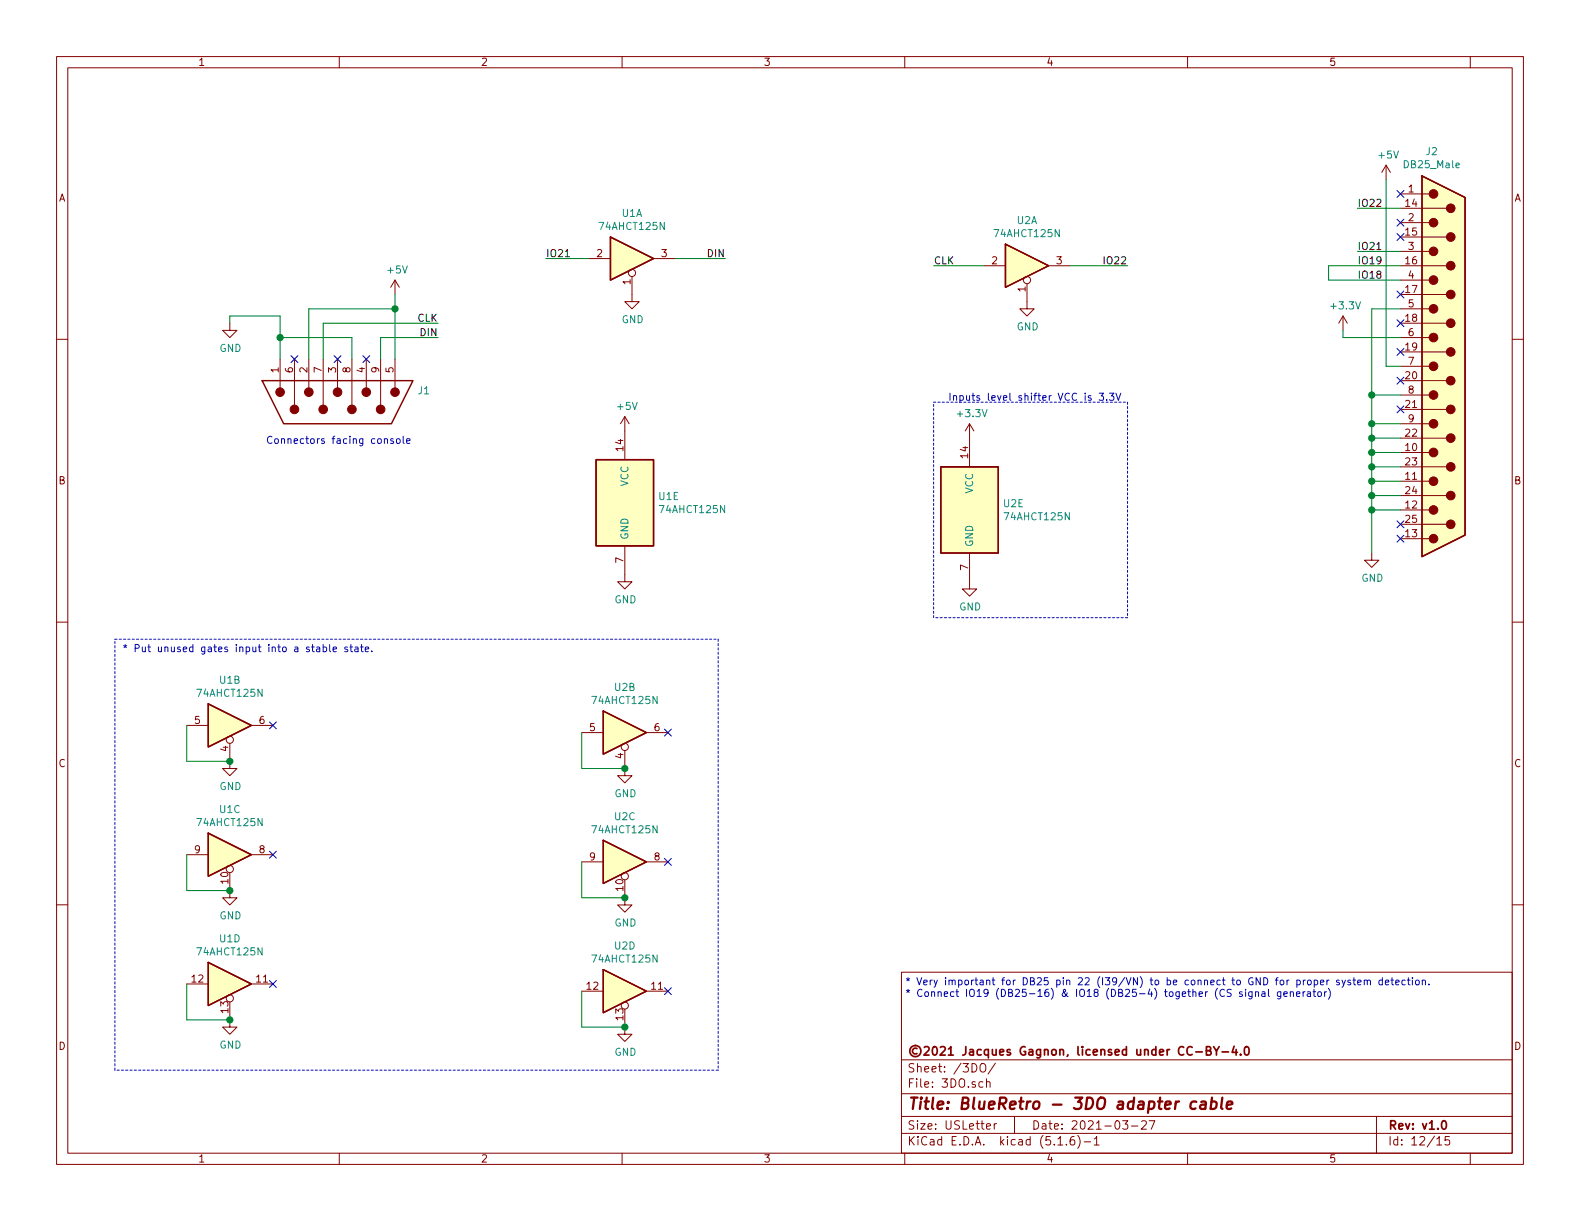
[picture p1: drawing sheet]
EESchema Schematic File Version 4
EELAYER 30 0
EELAYER END
$Descr USLetter 11000 8500
encoding utf-8
Sheet 12 15
Title "BlueRetro - 3DO adapter cable"
Date "2021-03-27"
Rev "v1.0"
Comp "©2021 Jacques Gagnon, licensed under CC-BY-4.0"
Comment1 ""
Comment2 ""
Comment3 ""
Comment4 ""
$EndDescr
$Comp
L 74xx:74LS125 U?
U 1 1
P 4400 1800
AR Path="/5F127084/606156F5" Ref="U?"  Part="1" 
AR Path="/5F1E85DD/606156F5" Ref="U?"  Part="1" 
AR Path="/605F894D/606156F5" Ref="U1"  Part="1" 
F 0 "U1" H 4400 2117 50  0000 C CNN
F 1 "74AHCT125N" H 4400 2026 50  0000 C CNN
F 2 "" H 4400 1800 50  0001 C CNN
F 3 "http://www.ti.com/lit/gpn/sn74LS125" H 4400 1800 50  0001 C CNN
	1    4400 1800
	1    0    0    -1  
$EndComp
$Comp
L 74xx:74LS125 U?
U 1 1
P 7150 1850
AR Path="/5F127084/6061570D" Ref="U?"  Part="1" 
AR Path="/5F1E85DD/6061570D" Ref="U?"  Part="1" 
AR Path="/605F894D/6061570D" Ref="U2"  Part="1" 
F 0 "U2" H 7150 2167 50  0000 C CNN
F 1 "74AHCT125N" H 7150 2076 50  0000 C CNN
F 2 "" H 7150 1850 50  0001 C CNN
F 3 "http://www.ti.com/lit/gpn/sn74LS125" H 7150 1850 50  0001 C CNN
	1    7150 1850
	1    0    0    -1  
$EndComp
$Comp
L 74xx:74LS125 U?
U 5 1
P 6750 3550
AR Path="/5F127084/60615725" Ref="U?"  Part="5" 
AR Path="/5F1E85DD/60615725" Ref="U?"  Part="5" 
AR Path="/605F894D/60615725" Ref="U2"  Part="5" 
F 0 "U2" H 6980 3596 50  0000 L CNN
F 1 "74AHCT125N" H 6980 3505 50  0000 L CNN
F 2 "" H 6750 3550 50  0001 C CNN
F 3 "http://www.ti.com/general/docs/suppproductinfo.tsp?distId=10&gotoUrl=http%3A%2F%2Fwww.ti.com%2Flit%2Fgpn%2Fsn74ahct125" H 6750 3550 50  0001 C CNN
	5    6750 3550
	1    0    0    -1  
$EndComp
$Comp
L 74xx:74LS125 U?
U 5 1
P 4350 3500
AR Path="/5F127084/6061572B" Ref="U?"  Part="5" 
AR Path="/5F1E85DD/6061572B" Ref="U?"  Part="5" 
AR Path="/605F894D/6061572B" Ref="U1"  Part="5" 
F 0 "U1" H 4580 3546 50  0000 L CNN
F 1 "74AHCT125N" H 4580 3455 50  0000 L CNN
F 2 "" H 4350 3500 50  0001 C CNN
F 3 "http://www.ti.com/general/docs/suppproductinfo.tsp?distId=10&gotoUrl=http%3A%2F%2Fwww.ti.com%2Flit%2Fgpn%2Fsn74ahct125" H 4350 3500 50  0001 C CNN
	5    4350 3500
	1    0    0    -1  
$EndComp
$Comp
L power:GND #PWR?
U 1 1
P 7150 2100
AR Path="/5F127084/6061573D" Ref="#PWR?"  Part="1" 
AR Path="/5F1E85DD/6061573D" Ref="#PWR?"  Part="1" 
AR Path="/605F894D/6061573D" Ref="#PWR?"  Part="1" 
F 0 "#PWR?" H 7150 1850 50  0001 C CNN
F 1 "GND" H 7155 1927 50  0000 C CNN
F 2 "" H 7150 2100 50  0001 C CNN
F 3 "" H 7150 2100 50  0001 C CNN
	1    7150 2100
	1    0    0    -1  
$EndComp
$Comp
L power:GND #PWR?
U 1 1
P 4400 2050
AR Path="/5F127084/60615755" Ref="#PWR?"  Part="1" 
AR Path="/5F1E85DD/60615755" Ref="#PWR?"  Part="1" 
AR Path="/605F894D/60615755" Ref="#PWR?"  Part="1" 
F 0 "#PWR?" H 4400 1800 50  0001 C CNN
F 1 "GND" H 4405 1877 50  0000 C CNN
F 2 "" H 4400 2050 50  0001 C CNN
F 3 "" H 4400 2050 50  0001 C CNN
	1    4400 2050
	1    0    0    -1  
$EndComp
$Comp
L power:GND #PWR?
U 1 1
P 6750 4050
AR Path="/5F127084/60615761" Ref="#PWR?"  Part="1" 
AR Path="/5F1E85DD/60615761" Ref="#PWR?"  Part="1" 
AR Path="/605F894D/60615761" Ref="#PWR?"  Part="1" 
F 0 "#PWR?" H 6750 3800 50  0001 C CNN
F 1 "GND" H 6755 3877 50  0000 C CNN
F 2 "" H 6750 4050 50  0001 C CNN
F 3 "" H 6750 4050 50  0001 C CNN
	1    6750 4050
	1    0    0    -1  
$EndComp
$Comp
L power:GND #PWR?
U 1 1
P 4350 4000
AR Path="/5F127084/60615767" Ref="#PWR?"  Part="1" 
AR Path="/5F1E85DD/60615767" Ref="#PWR?"  Part="1" 
AR Path="/605F894D/60615767" Ref="#PWR?"  Part="1" 
F 0 "#PWR?" H 4350 3750 50  0001 C CNN
F 1 "GND" H 4355 3827 50  0000 C CNN
F 2 "" H 4350 4000 50  0001 C CNN
F 3 "" H 4350 4000 50  0001 C CNN
	1    4350 4000
	1    0    0    -1  
$EndComp
$Comp
L power:+3.3V #PWR?
U 1 1
P 6750 3050
AR Path="/5F127084/6061576D" Ref="#PWR?"  Part="1" 
AR Path="/5F1E85DD/6061576D" Ref="#PWR?"  Part="1" 
AR Path="/605F894D/6061576D" Ref="#PWR?"  Part="1" 
F 0 "#PWR?" H 6750 2900 50  0001 C CNN
F 1 "+3.3V" H 6765 3223 50  0000 C CNN
F 2 "" H 6750 3050 50  0001 C CNN
F 3 "" H 6750 3050 50  0001 C CNN
	1    6750 3050
	1    0    0    -1  
$EndComp
$Comp
L power:+5V #PWR?
U 1 1
P 4350 3000
AR Path="/5F127084/60615773" Ref="#PWR?"  Part="1" 
AR Path="/5F1E85DD/60615773" Ref="#PWR?"  Part="1" 
AR Path="/605F894D/60615773" Ref="#PWR?"  Part="1" 
F 0 "#PWR?" H 4350 2850 50  0001 C CNN
F 1 "+5V" H 4365 3173 50  0000 C CNN
F 2 "" H 4350 3000 50  0001 C CNN
F 3 "" H 4350 3000 50  0001 C CNN
	1    4350 3000
	1    0    0    -1  
$EndComp
Wire Notes Line
	6500 4300 6500 2800
Wire Notes Line
	6500 2800 7850 2800
Wire Notes Line
	7850 2800 7850 4300
Wire Notes Line
	7850 4300 6500 4300
Text Notes 6600 2800 0    50   ~ 0
Inputs level shifter VCC is 3.3V
Wire Wire Line
	4700 1800 5050 1800
Wire Wire Line
	6850 1850 6500 1850
Wire Wire Line
	7450 1850 7850 1850
$Comp
L Connector:DB25_Male J?
U 1 1
P 10050 2550
AR Path="/5F127084/606157E6" Ref="J?"  Part="1" 
AR Path="/5F1E85DD/606157E6" Ref="J?"  Part="1" 
AR Path="/5F2C5C0D/606157E6" Ref="J?"  Part="1" 
AR Path="/605F894D/606157E6" Ref="J2"  Part="1" 
F 0 "J2" H 9968 1058 50  0000 C CNN
F 1 "DB25_Male" H 9968 1149 50  0000 C CNN
F 2 "" H 10050 2550 50  0001 C CNN
F 3 " ~" H 10050 2550 50  0001 C CNN
	1    10050 2550
	1    0    0    1   
$EndComp
Wire Wire Line
	9450 1750 9750 1750
$Comp
L power:+5V #PWR?
U 1 1
P 9650 1250
AR Path="/5F127084/606157EE" Ref="#PWR?"  Part="1" 
AR Path="/5F1E85DD/606157EE" Ref="#PWR?"  Part="1" 
AR Path="/5F2C5C0D/606157EE" Ref="#PWR?"  Part="1" 
AR Path="/605F894D/606157EE" Ref="#PWR?"  Part="1" 
F 0 "#PWR?" H 9650 1100 50  0001 C CNN
F 1 "+5V" H 9665 1423 50  0000 C CNN
F 2 "" H 9650 1250 50  0001 C CNN
F 3 "" H 9650 1250 50  0001 C CNN
	1    9650 1250
	1    0    0    -1  
$EndComp
$Comp
L power:GND #PWR?
U 1 1
P 9550 3850
AR Path="/5F127084/606157F4" Ref="#PWR?"  Part="1" 
AR Path="/5F1E85DD/606157F4" Ref="#PWR?"  Part="1" 
AR Path="/5F2C5C0D/606157F4" Ref="#PWR?"  Part="1" 
AR Path="/605F894D/606157F4" Ref="#PWR?"  Part="1" 
F 0 "#PWR?" H 9550 3600 50  0001 C CNN
F 1 "GND" H 9555 3677 50  0000 C CNN
F 2 "" H 9550 3850 50  0001 C CNN
F 3 "" H 9550 3850 50  0001 C CNN
	1    9550 3850
	1    0    0    -1  
$EndComp
Wire Wire Line
	9750 2150 9550 2150
Wire Wire Line
	9750 2950 9550 2950
Wire Wire Line
	9650 1250 9650 2550
Wire Wire Line
	9650 2550 9750 2550
$Comp
L power:+3.3V #PWR?
U 1 1
P 9350 2300
AR Path="/5F127084/606157FE" Ref="#PWR?"  Part="1" 
AR Path="/5F1E85DD/606157FE" Ref="#PWR?"  Part="1" 
AR Path="/5F2C5C0D/606157FE" Ref="#PWR?"  Part="1" 
AR Path="/605F894D/606157FE" Ref="#PWR?"  Part="1" 
F 0 "#PWR?" H 9350 2150 50  0001 C CNN
F 1 "+3.3V" H 9365 2473 50  0000 C CNN
F 2 "" H 9350 2300 50  0001 C CNN
F 3 "" H 9350 2300 50  0001 C CNN
	1    9350 2300
	1    0    0    -1  
$EndComp
Text Label 9450 1850 0    50   ~ 0
IO19
Text Label 9450 1750 0    50   ~ 0
IO21
Text Label 9450 1450 0    50   ~ 0
IO22
Wire Wire Line
	9350 2350 9350 2300
Wire Wire Line
	9350 2350 9750 2350
Text Label 9450 1950 0    50   ~ 0
IO18
Wire Wire Line
	9550 2150 9550 2750
Wire Wire Line
	9550 3850 9550 3550
Connection ~ 9550 2950
Wire Wire Line
	9750 2750 9550 2750
Connection ~ 9550 2750
Wire Wire Line
	9550 2750 9550 2950
Wire Wire Line
	9750 1450 9450 1450
NoConn ~ 9750 3750
NoConn ~ 9750 1550
NoConn ~ 9750 1650
NoConn ~ 9750 2250
NoConn ~ 9750 2450
NoConn ~ 9750 2650
NoConn ~ 9750 2850
Wire Wire Line
	9750 3150 9550 3150
Connection ~ 9550 3150
Wire Wire Line
	9750 3250 9550 3250
Connection ~ 9550 3250
Wire Wire Line
	9550 3250 9550 3150
Wire Wire Line
	9750 3450 9550 3450
Connection ~ 9550 3450
Wire Wire Line
	9550 3450 9550 3350
NoConn ~ 9750 1350
NoConn ~ 9750 3650
Wire Wire Line
	9550 2950 9550 3050
$Comp
L Connector_Gaming:Atari_SEGA_DE9 J1
U 1 1
P 2350 2800
F 0 "J1" V 2268 3355 50  0000 L CNN
F 1 "Atari_SEGA_DE9" V 2313 3355 50  0001 L CNN
F 2 "" H 2350 2800 50  0001 C CNN
F 3 " ~" H 2350 2800 50  0001 C CNN
	1    2350 2800
	0    1    1    0   
$EndComp
Text Notes 1850 3100 0    50   ~ 0
Connectors facing console
Wire Wire Line
	4100 1800 3800 1800
NoConn ~ 9750 2050
Connection ~ 1600 7100
Wire Wire Line
	1300 7100 1600 7100
Wire Wire Line
	1300 6850 1300 7100
Connection ~ 1600 6200
Wire Wire Line
	1300 6200 1300 5950
Wire Wire Line
	1600 6200 1300 6200
Connection ~ 1600 5300
Wire Wire Line
	1300 5300 1300 5050
Wire Wire Line
	1600 5300 1300 5300
Connection ~ 4350 5350
Wire Wire Line
	4050 5350 4050 5100
Wire Wire Line
	4350 5350 4050 5350
Connection ~ 4350 6250
Wire Wire Line
	4050 6250 4050 6000
Wire Wire Line
	4350 6250 4050 6250
Connection ~ 4350 7150
Wire Wire Line
	4050 7150 4050 6900
Wire Wire Line
	4350 7150 4050 7150
NoConn ~ 1900 6850
NoConn ~ 1900 5950
NoConn ~ 1900 5050
NoConn ~ 4650 5100
NoConn ~ 4650 6000
NoConn ~ 4650 6900
$Comp
L power:GND #PWR?
U 1 1
P 1600 6200
AR Path="/5F127084/6061575B" Ref="#PWR?"  Part="1" 
AR Path="/5F1E85DD/6061575B" Ref="#PWR?"  Part="1" 
AR Path="/605F894D/6061575B" Ref="#PWR?"  Part="1" 
F 0 "#PWR?" H 1600 5950 50  0001 C CNN
F 1 "GND" H 1605 6027 50  0000 C CNN
F 2 "" H 1600 6200 50  0001 C CNN
F 3 "" H 1600 6200 50  0001 C CNN
	1    1600 6200
	1    0    0    -1  
$EndComp
$Comp
L power:GND #PWR?
U 1 1
P 1600 7100
AR Path="/5F127084/6061574F" Ref="#PWR?"  Part="1" 
AR Path="/5F1E85DD/6061574F" Ref="#PWR?"  Part="1" 
AR Path="/605F894D/6061574F" Ref="#PWR?"  Part="1" 
F 0 "#PWR?" H 1600 6850 50  0001 C CNN
F 1 "GND" H 1605 6927 50  0000 C CNN
F 2 "" H 1600 7100 50  0001 C CNN
F 3 "" H 1600 7100 50  0001 C CNN
	1    1600 7100
	1    0    0    -1  
$EndComp
$Comp
L power:GND #PWR?
U 1 1
P 1600 5300
AR Path="/5F127084/60615749" Ref="#PWR?"  Part="1" 
AR Path="/5F1E85DD/60615749" Ref="#PWR?"  Part="1" 
AR Path="/605F894D/60615749" Ref="#PWR?"  Part="1" 
F 0 "#PWR?" H 1600 5050 50  0001 C CNN
F 1 "GND" H 1605 5127 50  0000 C CNN
F 2 "" H 1600 5300 50  0001 C CNN
F 3 "" H 1600 5300 50  0001 C CNN
	1    1600 5300
	1    0    0    -1  
$EndComp
$Comp
L power:GND #PWR?
U 1 1
P 4350 5350
AR Path="/5F127084/60615743" Ref="#PWR?"  Part="1" 
AR Path="/5F1E85DD/60615743" Ref="#PWR?"  Part="1" 
AR Path="/605F894D/60615743" Ref="#PWR?"  Part="1" 
F 0 "#PWR?" H 4350 5100 50  0001 C CNN
F 1 "GND" H 4355 5177 50  0000 C CNN
F 2 "" H 4350 5350 50  0001 C CNN
F 3 "" H 4350 5350 50  0001 C CNN
	1    4350 5350
	1    0    0    -1  
$EndComp
$Comp
L power:GND #PWR?
U 1 1
P 4350 6250
AR Path="/5F127084/60615737" Ref="#PWR?"  Part="1" 
AR Path="/5F1E85DD/60615737" Ref="#PWR?"  Part="1" 
AR Path="/605F894D/60615737" Ref="#PWR?"  Part="1" 
F 0 "#PWR?" H 4350 6000 50  0001 C CNN
F 1 "GND" H 4355 6077 50  0000 C CNN
F 2 "" H 4350 6250 50  0001 C CNN
F 3 "" H 4350 6250 50  0001 C CNN
	1    4350 6250
	1    0    0    -1  
$EndComp
$Comp
L power:GND #PWR?
U 1 1
P 4350 7150
AR Path="/5F127084/60615731" Ref="#PWR?"  Part="1" 
AR Path="/5F1E85DD/60615731" Ref="#PWR?"  Part="1" 
AR Path="/605F894D/60615731" Ref="#PWR?"  Part="1" 
F 0 "#PWR?" H 4350 6900 50  0001 C CNN
F 1 "GND" H 4355 6977 50  0000 C CNN
F 2 "" H 4350 7150 50  0001 C CNN
F 3 "" H 4350 7150 50  0001 C CNN
	1    4350 7150
	1    0    0    -1  
$EndComp
$Comp
L 74xx:74LS125 U?
U 4 1
P 4350 6900
AR Path="/5F127084/6061571F" Ref="U?"  Part="4" 
AR Path="/5F1E85DD/6061571F" Ref="U?"  Part="4" 
AR Path="/605F894D/6061571F" Ref="U2"  Part="4" 
F 0 "U2" H 4350 7217 50  0000 C CNN
F 1 "74AHCT125N" H 4350 7126 50  0000 C CNN
F 2 "" H 4350 6900 50  0001 C CNN
F 3 "http://www.ti.com/lit/gpn/sn74LS125" H 4350 6900 50  0001 C CNN
	4    4350 6900
	1    0    0    -1  
$EndComp
$Comp
L 74xx:74LS125 U?
U 3 1
P 4350 6000
AR Path="/5F127084/60615719" Ref="U?"  Part="3" 
AR Path="/5F1E85DD/60615719" Ref="U?"  Part="3" 
AR Path="/605F894D/60615719" Ref="U2"  Part="3" 
F 0 "U2" H 4350 6317 50  0000 C CNN
F 1 "74AHCT125N" H 4350 6226 50  0000 C CNN
F 2 "" H 4350 6000 50  0001 C CNN
F 3 "http://www.ti.com/lit/gpn/sn74LS125" H 4350 6000 50  0001 C CNN
	3    4350 6000
	1    0    0    -1  
$EndComp
$Comp
L 74xx:74LS125 U?
U 2 1
P 4350 5100
AR Path="/5F127084/60615713" Ref="U?"  Part="2" 
AR Path="/5F1E85DD/60615713" Ref="U?"  Part="2" 
AR Path="/605F894D/60615713" Ref="U2"  Part="2" 
F 0 "U2" H 4350 5417 50  0000 C CNN
F 1 "74AHCT125N" H 4350 5326 50  0000 C CNN
F 2 "" H 4350 5100 50  0001 C CNN
F 3 "http://www.ti.com/lit/gpn/sn74LS125" H 4350 5100 50  0001 C CNN
	2    4350 5100
	1    0    0    -1  
$EndComp
$Comp
L 74xx:74LS125 U?
U 4 1
P 1600 6850
AR Path="/5F127084/60615707" Ref="U?"  Part="4" 
AR Path="/5F1E85DD/60615707" Ref="U?"  Part="4" 
AR Path="/605F894D/60615707" Ref="U1"  Part="4" 
F 0 "U1" H 1600 7167 50  0000 C CNN
F 1 "74AHCT125N" H 1600 7076 50  0000 C CNN
F 2 "" H 1600 6850 50  0001 C CNN
F 3 "http://www.ti.com/lit/gpn/sn74LS125" H 1600 6850 50  0001 C CNN
	4    1600 6850
	1    0    0    -1  
$EndComp
$Comp
L 74xx:74LS125 U?
U 3 1
P 1600 5950
AR Path="/5F127084/60615701" Ref="U?"  Part="3" 
AR Path="/5F1E85DD/60615701" Ref="U?"  Part="3" 
AR Path="/605F894D/60615701" Ref="U1"  Part="3" 
F 0 "U1" H 1600 6267 50  0000 C CNN
F 1 "74AHCT125N" H 1600 6176 50  0000 C CNN
F 2 "" H 1600 5950 50  0001 C CNN
F 3 "http://www.ti.com/lit/gpn/sn74LS125" H 1600 5950 50  0001 C CNN
	3    1600 5950
	1    0    0    -1  
$EndComp
$Comp
L 74xx:74LS125 U?
U 2 1
P 1600 5050
AR Path="/5F127084/606156FB" Ref="U?"  Part="2" 
AR Path="/5F1E85DD/606156FB" Ref="U?"  Part="2" 
AR Path="/605F894D/606156FB" Ref="U1"  Part="2" 
F 0 "U1" H 1600 5367 50  0000 C CNN
F 1 "74AHCT125N" H 1600 5276 50  0000 C CNN
F 2 "" H 1600 5050 50  0001 C CNN
F 3 "http://www.ti.com/lit/gpn/sn74LS125" H 1600 5050 50  0001 C CNN
	2    1600 5050
	1    0    0    -1  
$EndComp
Wire Notes Line
	800  4450 5000 4450
Wire Notes Line
	5000 4450 5000 7450
Wire Notes Line
	5000 7450 800  7450
Wire Notes Line
	800  7450 800  4450
Text Notes 850  4550 0    50   ~ 0
* Put unused gates input into a stable state.
Wire Wire Line
	9750 3350 9550 3350
Connection ~ 9550 3350
Wire Wire Line
	9550 3350 9550 3250
Wire Wire Line
	9750 3550 9550 3550
Connection ~ 9550 3550
Wire Wire Line
	9550 3550 9550 3450
Text Notes 6300 6950 0    50   ~ 0
* Very important for DB25 pin 22 (I39/VN) to be connect to GND for proper system detection.\n* Connect IO19 (DB25-16) & IO18 (DB25-4) together (CS signal generator)
Wire Wire Line
	9750 3050 9550 3050
Connection ~ 9550 3050
Wire Wire Line
	9550 3050 9550 3150
Wire Wire Line
	9250 1850 9250 1950
Wire Wire Line
	9250 1950 9750 1950
Wire Wire Line
	9250 1850 9750 1850
Text Label 6500 1850 0    50   ~ 0
CLK
Text Label 5050 1800 2    50   ~ 0
DIN
$Comp
L power:+5V #PWR?
U 1 1
P 2750 2050
AR Path="/5F127084/606B28EF" Ref="#PWR?"  Part="1" 
AR Path="/5F1E85DD/606B28EF" Ref="#PWR?"  Part="1" 
AR Path="/5F2C5C0D/606B28EF" Ref="#PWR?"  Part="1" 
AR Path="/605F894D/606B28EF" Ref="#PWR?"  Part="1" 
F 0 "#PWR?" H 2750 1900 50  0001 C CNN
F 1 "+5V" H 2765 2223 50  0000 C CNN
F 2 "" H 2750 2050 50  0001 C CNN
F 3 "" H 2750 2050 50  0001 C CNN
	1    2750 2050
	1    0    0    -1  
$EndComp
Wire Wire Line
	2750 2500 2750 2150
Wire Wire Line
	2150 2500 2150 2150
Wire Wire Line
	2150 2150 2750 2150
Connection ~ 2750 2150
Wire Wire Line
	2750 2150 2750 2050
Wire Wire Line
	2650 2500 2650 2350
Wire Wire Line
	2650 2350 3050 2350
Wire Wire Line
	2250 2500 2250 2250
Wire Wire Line
	2250 2250 3050 2250
$Comp
L power:GND #PWR?
U 1 1
P 1600 2250
AR Path="/5F127084/606B7BE7" Ref="#PWR?"  Part="1" 
AR Path="/5F1E85DD/606B7BE7" Ref="#PWR?"  Part="1" 
AR Path="/605F894D/606B7BE7" Ref="#PWR?"  Part="1" 
F 0 "#PWR?" H 1600 2000 50  0001 C CNN
F 1 "GND" H 1605 2077 50  0000 C CNN
F 2 "" H 1600 2250 50  0001 C CNN
F 3 "" H 1600 2250 50  0001 C CNN
	1    1600 2250
	1    0    0    -1  
$EndComp
Wire Wire Line
	1600 2200 1950 2200
Wire Wire Line
	1950 2200 1950 2350
Wire Wire Line
	1600 2250 1600 2200
Wire Wire Line
	2450 2500 2450 2350
Wire Wire Line
	2450 2350 1950 2350
Connection ~ 1950 2350
Wire Wire Line
	1950 2350 1950 2500
NoConn ~ 2050 2500
NoConn ~ 2350 2500
NoConn ~ 2550 2500
Text Label 3050 2250 2    50   ~ 0
CLK
Text Label 3050 2350 2    50   ~ 0
DIN
Text Label 7850 1850 2    50   ~ 0
IO22
Text Label 3800 1800 0    50   ~ 0
IO21
$EndSCHEMATC
